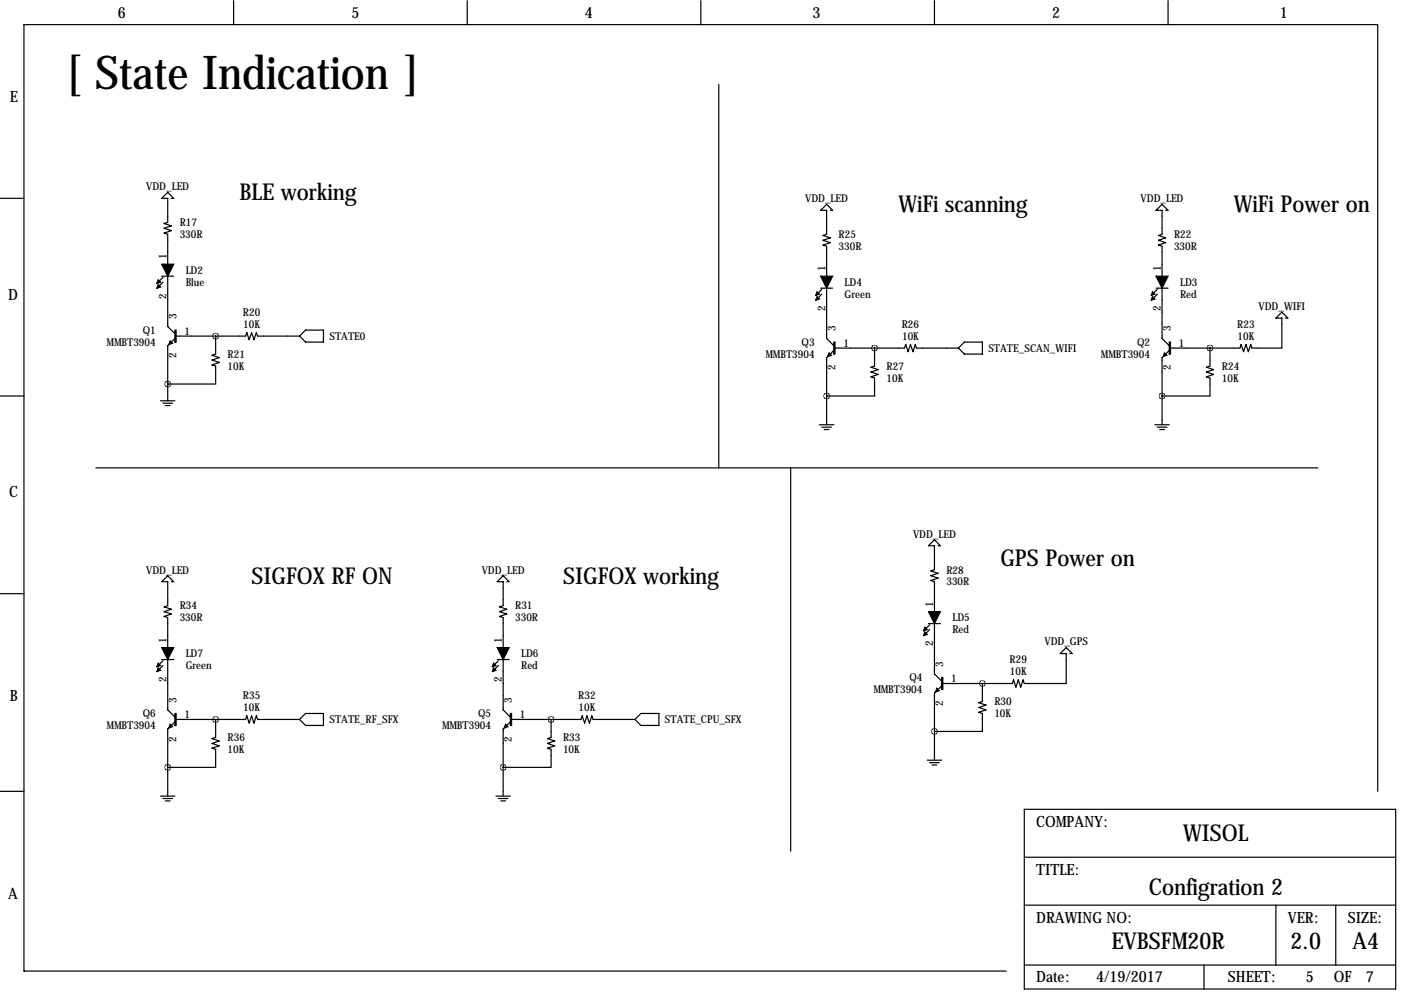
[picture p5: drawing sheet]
<svg xmlns="http://www.w3.org/2000/svg" width="297mm" height="211mm" viewBox="0 0 297 211" stroke-linecap="round" stroke-linejoin="round" font-family="sans-serif">
<g fill="none" stroke="#000" stroke-width=".25">
<path d="M49.5 .1v5.1M99.1 .1v5.1M148.6 .1v5.1M152.4 17.9v81.3M198.1 .1v5.1M247.6 .1v5.1M0 42.1h5.1M34.3 58.6h2.5M34.5 59.8l-1.2 1.3M34.5 58.8l-1.2 1.3M35.6 58.6v10.6l1.5 1.6v-.3M36.3 42.1h.5l-1.2-1.3-1.3 1.3h1.3v5l-.8 .3 1.5 .5-1.5 .5 1.5 .5-1.5 .5 .8 .3v6.3"/>
<path d="M176 44.6h.5l-1.2-1.3-1.3 1.3h1.3v5.1l-.8 .2 1.5 .5-1.5 .5 1.5 .5-1.5 .6 .8 .2v6.4M247.1 44.6h.5l-1.2-1.3-1.3 1.3h1.3v5.1l-.8 .2 1.5 .5-1.5 .5 1.5 .5-1.5 .6 .8 .2v6.4M37.1 71.8l-1.5 1.5v11.7M37.3 71.3h14.8l.2-.8 .5 1.5 .5-1.5 .5 1.5 .6-1.5 .2 .8h8.9M45.7 71.3v3.8l-.7 .2 1.5 .5-1.5 .5 1.5 .5-1.5 .6 .7 .2v3.8h-10.1M64.8 70h3.8v2.5h-3.8l-1.3-1.2zM174 61.1h2.5M174.2 62.4l-1.2 1.2M174.2 61.4l-1.2 1.2M175.3 61.1v10.7l1.5 1.5v-.3M176.8 74.3l-1.5 1.5v14.3M177 73.8h14.8l.2-.8 .5 1.6 .5-1.6 .5 1.6 .6-1.6 .2 .8h8.9"/>
<path d="M185.4 73.8v3.8l-.7 .3 1.5 .5-1.5 .5 1.5 .5-1.5 .5 .7 .3v3.8h-10.1M204.5 72.5h3.8v2.6h-3.8l-1.3-1.3zM245.1 61.1h2.5M245.4 62.4l-1.3 1.2M245.4 61.4l-1.3 1.2M246.4 61.1v10.7l1.5 1.5v-.3M247.9 74.3l-1.5 1.5v14.3M256.5 73.8v3.8l-.7 .3 1.5 .5-1.5 .5 1.5 .5-1.5 .5 .7 .3v3.8h-10.1M272.5 67.5h.5l-1.2-1.3-1.3 1.3h1.3v6.3h-6.4l-.2-.8-.5 1.6-.5-1.6-.5 1.6-.6-1.6-.2 .8h-14.7M0 84h5.1M20.3 99.2h259.1M34 85h3.1"/>
<path d="M34.5 85.5h2.1M35.1 86h1M167.6 99.2v81.3M173.7 90.1h3.1M174.2 90.6h2.1M174.8 91.1h1M244.9 90.1h3M245.4 90.6h2M245.9 91.1h1M198.9 115.7h.5l-1.3-1.3-1.3 1.3h1.3v5.1l-.7 .2 1.5 .6-1.5 .5 1.5 .5-1.5 .5 .7 .2v6.4M0 125.9h5.1M34.3 139.8h2.5"/>
<path d="M35.6 139.8v10.7l1.5 1.5v-.2M36.3 123.3h.5l-1.2-1.2-1.3 1.2h1.3v5.1l-.8 .3 1.5 .5-1.5 .5 1.5 .5-1.5 .5 .8 .3v6.3M105.4 139.8h2.5M106.7 139.8v10.7l1.5 1.5v-.2M107.4 123.3h.5l-1.2-1.2-1.3 1.2h1.3v5.1l-.8 .3 1.5 .5-1.5 .5 1.5 .5-1.5 .5 .8 .3v6.3M196.8 132.2h2.6M197.1 133.5l-1.3 1.3M197.1 132.5l-1.3 1.2M198.1 132.2v10.7l1.5 1.5v-.2M226.8 138.6h.5l-1.2-1.3-1.3 1.3h1.3v6.3h-8.9l-.3-.7-.5 1.5-.5-1.5-.5 1.5-.5-1.5-.3 .7h-14.7M34.5 141.1l-1.2 1.3M34.5 140.1l-1.2 1.3"/>
<path d="M37.1 153l-1.5 1.6v14.2M37.3 152.5h14.8l.2-.7 .5 1.5 .5-1.5 .5 1.5 .6-1.5 .2 .7h8.9M45.7 152.5v3.9l-.7 .2 1.5 .5-1.5 .5 1.5 .5-1.5 .5 .7 .3v3.8h-10.1M63.5 152.5l1.3-1.2h3.8v2.5h-3.8zM105.7 141.1l-1.3 1.3M105.7 140.1l-1.3 1.3M108.2 153l-1.5 1.6v14.2M108.5 152.5h14.7l.2-.7 .6 1.5 .5-1.5 .5 1.5 .5-1.5 .2 .7h8.9M116.8 152.5v3.9l-.7 .2 1.5 .5-1.5 .5 1.5 .5-1.5 .5 .7 .3v3.8h-10.1M134.6 152.5l1.3-1.2h3.8v2.5h-3.8zM199.6 145.4l-1.5 1.6v14.2M208.3 144.9v3.8l-.8 .3 1.5 .5-1.5 .5 1.5 .5-1.5 .5 .8 .3v3.8h-10.2"/>
<path d="M0 167.8h5.1M34 168.8h3.1M34.5 169.3h2.1M35.1 169.8h1M105.2 168.8h3M105.7 169.3h2M106.2 169.8h1M196.6 161.2h3M197.1 161.7h2M197.6 162.2h1M217.2 171.6h78.7v38.1h-78.7zM292.1 167.8v-162.6h-287v200.7h208.3"/>
<path d="M217.2 191.9h78.7M217.2 181.8h78.7M270.5 191.9v12.7M283.2 191.9v12.7M217.2 204.6h78.7M255.3 204.6v5.1"/>
</g>
<g fill="#000" stroke="#000" stroke-width=".25">
<path d="M34.3 56h2.5l-1.2 2.6zM174 58.6h2.5l-1.2 2.5zM245.1 58.6h2.5l-1.2 2.5zM33.5 60.3l.5 .5-.7 .3zM33.5 59.3l.5 .5-.7 .3zM36.1 72.3l.5 .5-.8 .2zM37.1 70h.2v2.5h-.2zM173.2 62.9l.5 .5-.7 .2zM173.2 61.9l.5 .5-.7 .2zM175.8 74.8l.5 .5-.8 .3zM176.8 72.5h.2v2.6h-.2zM244.3 62.9l.6 .5-.8 .2z"/>
<path d="M244.3 61.9l.6 .5-.8 .2zM246.9 74.8l.5 .5-.8 .3zM247.9 72.5h.3v2.6h-.3zM34.3 137.3h2.5l-1.2 2.5zM105.4 137.3h2.5l-1.2 2.5zM196.1 134l.5 .5-.8 .3zM196.1 133l.5 .5-.8 .2zM196.8 129.7h2.6l-1.3 2.5zM33.5 141.6l.5 .5-.7 .3zM33.5 140.6l.5 .5-.7 .3zM36.1 153.6l.5 .5-.8 .2zM37.1 151.3h.2v2.5h-.2z"/>
<path d="M104.6 141.6l.6 .5-.8 .3zM104.6 140.6l.6 .5-.8 .3zM107.2 153.6l.5 .5-.8 .2zM108.2 151.3h.3v2.5h-.3zM198.6 145.9l.5 .5-.7 .3zM199.6 143.7h.3v2.5h-.3z"/>
</g>
<path d="M256.5 73.8a.05 .05 0 0 0 .1 0 .05 .05 0 0 0-.1 0zM246.3 84a.05 .05 0 0 0 .1 0 .05 .05 0 0 0-.1 0zM116.8 152.5a.05 .05 0 0 0 .1 0 .05 .05 0 0 0-.1 0zM106.6 162.7a.05 .05 0 0 0 .1 0 .05 .05 0 0 0-.1 0zM185.4 73.8a.05 .05 0 0 0 .1 0 .05 .05 0 0 0-.1 0zM175.2 84a.05 .05 0 0 0 .1 0 .05 .05 0 0 0-.1 0zM45.7 152.5a.05 .05 0 0 0 .1 0 .05 .05 0 0 0-.1 0zM35.5 162.7a.05 .05 0 0 0 .1 0 .05 .05 0 0 0-.1 0zM208.2 144.9a.05 .05 0 0 0 .1 0 .05 .05 0 0 0-.1 0zM198.1 155.1a.05 .05 0 0 0 .1 0 .05 .05 0 0 0-.1 0zM45.7 71.3a.05 .05 0 0 0 .1 0 .05 .05 0 0 0-.1 0zM35.5 81.4a.05 .05 0 0 0 .1 0 .05 .05 0 0 0-.1 0z" fill="#000" stroke="#000" stroke-width="1.3"/>
<text font-size="9.9" x="14" y="18.8">[ State Indication ]</text>
<g font-size="4.9">
<text x="50.8" y="42.5">BLE working</text>
<text x="190.5" y="45">WiFi scanning</text>
<text x="261.6" y="45">WiFi Power on</text>
<text x="212.1" y="120">GPS Power on</text>
<text x="53.3" y="123.8">SIGFOX RF ON</text>
<text x="119.4" y="123.8">SIGFOX working</text>
<text x="250.9" y="178.4">WISOL</text>
<text x="243.5" y="189.8">Configration 2</text>
<text x="235.6" y="201.3">EVBSFM20R</text>
<text x="273.6" y="201.3">2.0</text>
<text x="286.7" y="201.3">A4</text>
</g>
<g font-size="3.3">
<text x="25" y="3.8">6</text>
<text x="74.5" y="3.8">5</text>
<text x="124" y="3.8">4</text>
<text x="172.3" y="3.8">3</text>
<text x="223.1" y="3.8">2</text>
<text x="271.3" y="3.8">1</text>
<text x="2.1" y="21.6">E</text>
<text x="1.7" y="63.5">D</text>
<text x="1.9" y="105.4">C</text>
<text x="2.1" y="148.6">B</text>
<text x="219.7" y="175.3">COMPANY:</text>
<text x="219.7" y="185.4">TITLE:</text>
<text x="1.7" y="190.5">A</text>
<text x="219.7" y="195.6">DRAWING NO:</text>
<text x="273.1" y="195.6">VER:</text>
<text x="285.8" y="195.6">SIZE:</text>
<text x="219.7" y="208.3">Date:</text>
<text x="232.4" y="208.3">4/19/2017</text>
<text x="260.4" y="208.3">SHEET:</text>
<text x="276.9" y="208.3">5</text>
<text x="282.8" y="208.3">OF</text>
<text x="289.6" y="208.3">7</text>
</g>
<g font-size="2.3">
<text x="31" y="40.3">VDD_LED</text>
<text x="38.1" y="47.9">R17</text>
<text x="170.7" y="42.9">VDD_LED</text>
<text x="241.8" y="42.9">VDD_LED</text>
<text x="38.1" y="50.5">330R</text>
<text x="177.8" y="50.5">R25</text>
<text x="177.8" y="53">330R</text>
<text x="248.9" y="50.5">R22</text>
<text x="248.9" y="53">330R</text>
<text x="35.3" y="55" transform="rotate(-90 35.3 55)">1</text>
<text x="39.4" y="58.1">LD2</text>
<text x="175" y="57.5" transform="rotate(-90 175 57.5)">1</text>
<text x="246.1" y="57.5" transform="rotate(-90 246.1 57.5)">1</text>
<text x="35.3" y="63.3" transform="rotate(-90 35.3 63.3)">2</text>
<text x="39.4" y="60.6">Blue</text>
<text x="175" y="65.8" transform="rotate(-90 175 65.8)">2</text>
<text x="179.1" y="60.6">LD4</text>
<text x="179.1" y="63.2">Green</text>
<text x="246.1" y="65.8" transform="rotate(-90 246.1 65.8)">2</text>
<text x="250.2" y="60.6">LD3</text>
<text x="250.2" y="63.2">Red</text>
<text x="266.8" y="65.7">VDD_WIFI</text>
<text x="30.3" y="70.8">Q1</text>
<text x="37.4" y="67.7" transform="rotate(-90 37.4 67.7)">3</text>
<text x="39.1" y="71">1</text>
<text x="51.5" y="67">R20</text>
<text x="51.6" y="69.5">10K</text>
<text x="177.1" y="70.2" transform="rotate(-90 177.1 70.2)">3</text>
<text x="191.2" y="69.5">R26</text>
<text x="248.2" y="70.2" transform="rotate(-90 248.2 70.2)">3</text>
<text x="262.3" y="69.5">R23</text>
<text x="22.6" y="73.3">MMBT3904</text>
<text x="37.4" y="76" transform="rotate(-90 37.4 76)">2</text>
<text x="48.3" y="75.9">R21</text>
<text x="69.8" y="72.1">STATE0</text>
<text x="162.3" y="75.9">MMBT3904</text>
<text x="170" y="73.3">Q3</text>
<text x="178.8" y="73.5">1</text>
<text x="191.3" y="72.1">10K</text>
<text x="209.6" y="74.6">STATE_SCAN_WIFI</text>
<text x="233.4" y="75.9">MMBT3904</text>
<text x="241.1" y="73.3">Q2</text>
<text x="249.9" y="73.5">1</text>
<text x="262.4" y="72.1">10K</text>
<text x="48.3" y="78.4">10K</text>
<text x="177.1" y="78.5" transform="rotate(-90 177.1 78.5)">2</text>
<text x="188" y="78.4">R27</text>
<text x="188" y="81">10K</text>
<text x="248.2" y="78.5" transform="rotate(-90 248.2 78.5)">2</text>
<text x="259.1" y="78.4">R24</text>
<text x="259.1" y="81">10K</text>
<text x="193.6" y="114">VDD_LED</text>
<text x="31" y="121.6">VDD_LED</text>
<text x="102.1" y="121.6">VDD_LED</text>
<text x="200.7" y="121.6">R28</text>
<text x="200.7" y="124.1">330R</text>
<text x="38.1" y="129.2">R34</text>
<text x="38.1" y="131.8">330R</text>
<text x="109.2" y="129.2">R31</text>
<text x="109.2" y="131.8">330R</text>
<text x="197.9" y="128.7" transform="rotate(-90 197.9 128.7)">1</text>
<text x="201.9" y="131.8">LD5</text>
<text x="35.3" y="136.3" transform="rotate(-90 35.3 136.3)">1</text>
<text x="106.4" y="136.3" transform="rotate(-90 106.4 136.3)">1</text>
<text x="197.9" y="137" transform="rotate(-90 197.9 137)">2</text>
<text x="201.9" y="134.3">Red</text>
<text x="221.4" y="136.8">VDD_GPS</text>
<text x="39.4" y="139.4">LD7</text>
<text x="39.4" y="141.9">Green</text>
<text x="110.5" y="139.4">LD6</text>
<text x="110.5" y="141.9">Red</text>
<text x="200" y="141.4" transform="rotate(-90 200 141.4)">3</text>
<text x="214.1" y="140.6">R29</text>
<text x="214.1" y="143.2">10K</text>
<text x="35.3" y="144.6" transform="rotate(-90 35.3 144.6)">2</text>
<text x="37.4" y="149" transform="rotate(-90 37.4 149)">3</text>
<text x="51.5" y="148.3">R35</text>
<text x="106.4" y="144.6" transform="rotate(-90 106.4 144.6)">2</text>
<text x="108.5" y="149" transform="rotate(-90 108.5 149)">3</text>
<text x="122.6" y="148.3">R32</text>
<text x="185.2" y="147">MMBT3904</text>
<text x="192.8" y="144.5">Q4</text>
<text x="200" y="149.7" transform="rotate(-90 200 149.7)">2</text>
<text x="201.7" y="144.7">1</text>
<text x="210.8" y="149.5">R30</text>
<text x="22.6" y="154.6">MMBT3904</text>
<text x="30.3" y="152.1">Q6</text>
<text x="39.1" y="152.3">1</text>
<text x="51.6" y="150.8">10K</text>
<text x="69.8" y="153.3">STATE_RF_SFX</text>
<text x="93.7" y="154.6">MMBT3904</text>
<text x="101.4" y="152.1">Q5</text>
<text x="110.2" y="152.3">1</text>
<text x="122.7" y="150.8">10K</text>
<text x="141" y="153.3">STATE_CPU_SFX</text>
<text x="210.8" y="152.1">10K</text>
<text x="37.4" y="157.3" transform="rotate(-90 37.4 157.3)">2</text>
<text x="48.3" y="157.2">R36</text>
<text x="48.3" y="159.7">10K</text>
<text x="108.5" y="157.3" transform="rotate(-90 108.5 157.3)">2</text>
<text x="119.4" y="157.2">R33</text>
<text x="119.4" y="159.7">10K</text>
</g>
</svg>
